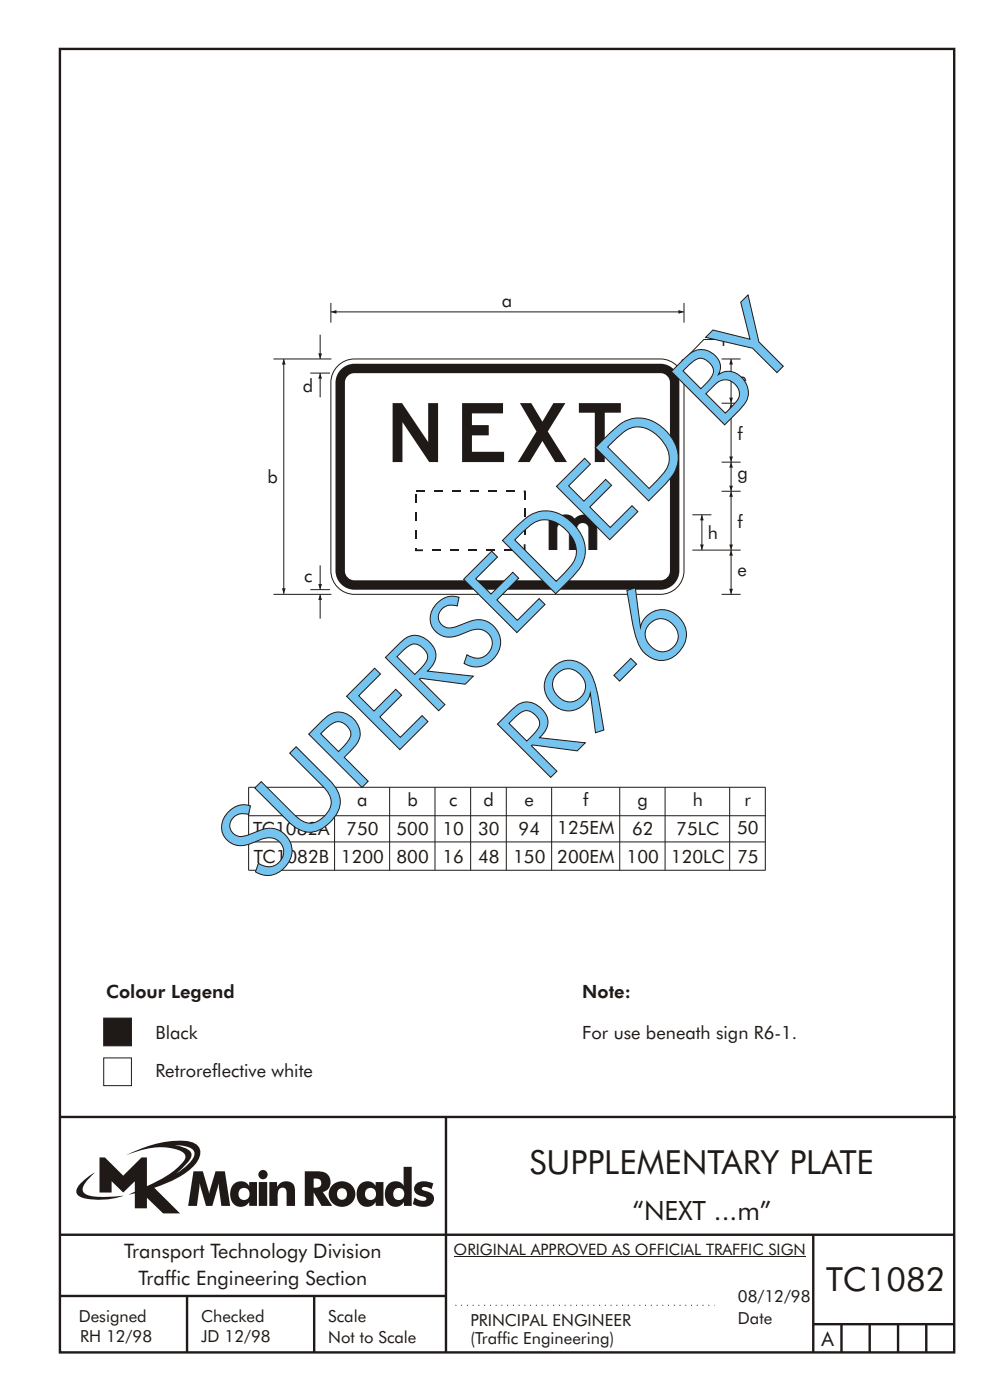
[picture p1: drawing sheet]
<svg xmlns="http://www.w3.org/2000/svg" width="210mm" height="297mm" viewBox="0 0 210 297" stroke-linecap="round" stroke-linejoin="round" font-family="sans-serif">
<path d="M12.7 237.3h190.3M94.7 237.2v50.1M12.7 262.3h190.1M12.7 275.3h82M39.7 275.3v12M66.7 275.3v12M172.7 262.3v25M172.7 281.3h30M178.7 281.3v6M184.7 281.3v6M190.7 281.3v6M196.7 281.3v6" fill="none" stroke="#1f1a17" stroke-width=".51"/>
<path d="M96.7 277.3h55" fill="none" stroke="#1f1a17" stroke-width=".21" stroke-dasharray=".2 1" stroke-linecap="butt"/>
<path d="M37.1 243.2a5.8 5.8 0 0 1 3.9 1.1 1.58 1.58 0 0 1-.2 2.1l-1.1 1.2-2.3 1.7 .9-.8a6.5 6.5 0 0 0 2.4-3.2 2.43 2.43 0 0 0-2.2-1.7zM21.1 245.9v7.4h2.6v-2.4l2.5 2.4 2.4-2.4v2.2l-1.3 .7 1.3-.3v3.2h2.6v-2.3l3.4 3.4h3.6l-5.4-5.5a20.1 20.1 0 0 0 8.6-4.9 3.1 3.1 0 0 0 .8-3.8 3.8 3.8 0 0 0-3.1-1.3 25.1 25.1 0 0 0-12.4 3.1 16.1 16.1 0 0 1 11.2-1.1 1.56 1.56 0 0 1 1.4 1.9 17.9 17.9 0 0 1-8.1 5.8v-6.1h-1.1l-3.9 3.8-3.9-3.8zM17.2 251.3a1.82 1.82 0 0 0-.6 2.6 9.9 9.9 0 0 0 5.8 .9l1.9-.3 2-.5a22.2 22.2 0 0 1-7.7-.1 1.33 1.33 0 0 1-.7-2.2l.9-1.3 1.3-1.3-1.4 .9zM66.6 250.4a1.13 1.13 0 0 1 1.2 .1 1.13 1.13 0 0 1 .4 1.2 1.26 1.26 0 0 1-1.6 .6zM64.7 248.8v7.4h1.9v-2.9l1.7 2.9h2.3l-2-3a2.25 2.25 0 0 0 1.5-2.7 2.25 2.25 0 0 0-2.6-1.7zM69.9 253.7a2.8 2.8 0 0 0 5.6 0 2.8 2.8 0 0 0-5.6 0zM72 252.6a1.15 1.15 0 0 1 1.7 1 1.15 1.15 0 0 1-1.7 1 1.46 1.46 0 0 1 0-2zM76.6 251.5a3.2 3.2 0 0 0 .3 4.6 2.13 2.13 0 0 0 2.9-.8v.9h1.6v-5.1h-1.6v.8a2.07 2.07 0 0 0-3.2-.4zM78 252.6a1.23 1.23 0 0 1 1.6 .3 1.23 1.23 0 0 1-.2 1.7 1.23 1.23 0 0 1-1.7-.2 1.55 1.55 0 0 1 .3-1.8zM85.7 247.9l.1 4a2.16 2.16 0 0 0-2.4-.9 2.16 2.16 0 0 0-1.6 2 2.52 2.52 0 0 0 2.7 3.3 2.11 2.11 0 0 0 1.3-1v.9h1.6v-8.3zM84 252.6a1.24 1.24 0 0 1 1.9 1 1.24 1.24 0 0 1-1.9 1.1 1.47 1.47 0 0 1 0-2.1zM88.5 251.4a1.52 1.52 0 0 0-.5 1.7 1.52 1.52 0 0 0 1.5 1 .82 .82 0 0 1 1 .7 2.07 2.07 0 0 1-2.4-.4l-.4 1.3a3.8 3.8 0 0 0 3.9 .2 1.56 1.56 0 0 0 .5-1.7 1.56 1.56 0 0 0-1.4-1.1 1.25 1.25 0 0 1-1.1-.6 1.21 1.21 0 0 1 1.7-.1l.4 .2 .3-1.2a3.7 3.7 0 0 0-3.5 0zM41.1 248.8l-1.1 7.4h1.8l.6-4.9 1.4 4.9h1.3l1.3-4.9 .6 4.9h1.9l-1.1-7.4h-2l-1.4 4.8-1.3-4.8zM49.7 251.5a3.2 3.2 0 0 0 .4 4.6 2.13 2.13 0 0 0 2.8-.8v.9h1.7v-5.1h-1.7v.8a2.07 2.07 0 0 0-3.2-.4zM51.1 252.6a1.23 1.23 0 0 1 1.7 .3 1.23 1.23 0 0 1-.3 1.7 1.23 1.23 0 0 1-1.6-.2 1.55 1.55 0 0 1 .2-1.8zM55 251.1v5.1h1.7v-5.1zM54.9 249.5a.99 .99 0 0 0 1.9 0 .99 .99 0 0 0-1.9 0zM57.2 251.1v5.1h1.8a5.4 5.4 0 0 1 .3-3.6 .91 .91 0 0 1 1.1-.2 .91 .91 0 0 1 .5 1v2.8h1.8v-2.9a2 2 0 0 0-1.4-2.4 2 2 0 0 0-2.5 1.2v-1z" fill-rule="evenodd" fill="#1f1a17"/>
<path d="M22 216.3h5.9v5.9h-5.9z" fill-rule="evenodd" fill="#1f1a17" stroke="#1f1a17" stroke-width=".21"/>
<path d="M22 224.7h5.9v5.9h-5.9z" fill-rule="evenodd" fill="#fff" stroke="#1f1a17" stroke-width=".21"/>
<path d="M96.3 267h74.8" fill="none" stroke="#1f1a17" stroke-width=".21"/>
<path d="M12.7 10.4h190v276.9h-190z" fill="none" stroke="#1f1a17" stroke-width=".51"/>
<path d="M71.5 78a5 5 0 0 1 3.8-1.7h65a5 5 0 0 1 5 5v39.9a5 5 0 0 1-5 5.1h-65a5 5 0 0 1-5-5.1v-39.9a5 5 0 0 1 1.2-3.3z" fill-rule="evenodd" fill="#fff" stroke="#1f1a17" stroke-width=".21"/>
<path d="M72.4 78.5a4 4 0 0 1 2.9-1.2h65a4 4 0 0 1 4 4v39.9a4 4 0 0 1-4 4.1h-65a4 4 0 0 1-4-4.1v-39.9a4 4 0 0 1 1.1-2.8z" fill-rule="evenodd" fill="#1f1a17"/>
<path d="M73.8 79.9l.9-.6h.6h65a2.01 2.01 0 0 1 2 2v40a2.01 2.01 0 0 1-2 2h-65a2.01 2.01 0 0 1-2-2v-40v-.6z" fill-rule="evenodd" fill="#fff"/>
<g fill="#1f1a17">
<path d="M88.4 104.2h1.9v.4h-1.9z"/>
<path d="M92.2 104.2h1.9v.4h-1.9z"/>
<path d="M96 104.2h1.9v.4h-1.9z"/>
<path d="M99.8 104.2h1.9v.4h-1.9z"/>
<path d="M103.6 104.2h1.9v.4h-1.9z"/>
<path d="M107.4 104.2h1.9v.4h-1.9z"/>
<path d="M111.2 104.2l.4 .2-.2-.2h.2v.2l-.4 .2z"/>
<path d="M111.2 104.4h.4v1.7h-.4z"/>
<path d="M111.2 108h.4v1.9h-.4z"/>
<path d="M111.2 111.8h.4v1.9h-.4z"/>
<path d="M111.2 115.6h.4v1.3l-.2 .2 .2-.2v.2l-.4-.2z"/>
<path d="M110.8 116.7h.6v.4h-.6z"/>
<path d="M107 116.7h1.9v.4h-1.9z"/>
<path d="M103.2 116.7h1.9v.4h-1.9z"/>
<path d="M99.4 116.7h1.9v.4h-1.9z"/>
<path d="M95.5 116.7h1.9v.4h-1.9z"/>
<path d="M91.7 116.7h1.9v.4h-1.9z"/>
<path d="M88.2 116.9l.2-.2h1.4v.4h-1.4l-.2-.2 .2 .2h-.2z"/>
<path d="M88.2 116.4h.4v.5h-.4z"/>
<path d="M88.2 112.6h.4v1.9h-.4z"/>
<path d="M88.2 108.8h.4v1.9h-.4z"/>
<path d="M88.2 105h.4v1.9h-.4z"/>
</g>
<path d="M155.3 116.9v9.4" fill="none" stroke="#1f1a17" stroke-width=".21"/>
<g fill="#1f1a17">
<path d="M155.3 116.9l.4 1.1h-.8l.4-1.1 .4 1.1z" fill-rule="evenodd"/>
<path d="M154.9 125.1h.8l-.4 1.2 .4-1.2-.4 1.2z" fill-rule="evenodd"/>
</g>
<path d="M155.3 104.4v12.5" fill="none" stroke="#1f1a17" stroke-width=".21"/>
<g fill="#1f1a17">
<path d="M155.3 104.4l.4 1.1h-.8l.4-1.1 .4 1.1z" fill-rule="evenodd"/>
<path d="M154.9 115.7h.8l-.4 1.2 .4-1.2-.4 1.2z" fill-rule="evenodd"/>
</g>
<path d="M149.1 109.4v7.5" fill="none" stroke="#1f1a17" stroke-width=".21"/>
<g fill="#1f1a17">
<path d="M149.1 109.4l.4 1.1h-.8l.4-1.1 .4 1.1z" fill-rule="evenodd"/>
<path d="M148.7 115.7h.8l-.4 1.2 .4-1.2-.4 1.2z" fill-rule="evenodd"/>
</g>
<path d="M155.3 85.7v12.5" fill="none" stroke="#1f1a17" stroke-width=".21"/>
<g fill="#1f1a17">
<path d="M155.3 85.7l.4 1.1h-.8l.4-1.1 .4 1.1z" fill-rule="evenodd"/>
<path d="M154.9 97h.8l-.4 1.2 .4-1.2-.4 1.2z" fill-rule="evenodd"/>
</g>
<path d="M155.3 98.2v6.2" fill="none" stroke="#1f1a17" stroke-width=".21"/>
<g fill="#1f1a17">
<path d="M155.3 98.2l.4 1.1h-.8l.4-1.1 .4 1.1z" fill-rule="evenodd"/>
<path d="M154.9 103.2h.8l-.4 1.2 .4-1.2-.4 1.2z" fill-rule="evenodd"/>
</g>
<path d="M155.3 76.3v9.4" fill="none" stroke="#1f1a17" stroke-width=".21"/>
<g fill="#1f1a17">
<path d="M155.3 76.3l.4 1.1h-.8l.4-1.1 .4 1.1z" fill-rule="evenodd"/>
<path d="M154.9 84.5h.8l-.4 1.2 .4-1.2-.4 1.2z" fill-rule="evenodd"/>
</g>
<path d="M70.3 66.3h75" fill="none" stroke="#1f1a17" stroke-width=".21"/>
<g fill="#1f1a17">
<path d="M144.1 65.9l1.2 .4-1.2 .3 1.2-.3-1.2 .3z" fill-rule="evenodd"/>
<path d="M70.3 66.3l1.2-.4v.7z" fill-rule="evenodd"/>
</g>
<path d="M152.5 72.1h-3l-5.1 5.3" fill="none" stroke="#1f1a17" stroke-width=".21"/>
<path d="M144.9 76.3l.6 .5-1.1 .6z" fill-rule="evenodd" fill="#1f1a17"/>
<g fill="none" stroke="#1f1a17" stroke-width=".21">
<path d="M58.1 76.3h12.3M65.9 79.3h4.2M68 79.3v5.1M70.3 64.3v4.2M145.3 64.3v4.2M153.2 76.3h4.1M153.2 85.7h4.1M153.2 98.2h4.1M147.1 116.9h10.2M147.1 109.4h4M153.2 104.4h4.1M58.1 126.3h12.3"/>
<path d="M65.9 125.3h4.2M153.2 126.3h4.1"/>
</g>
<path d="M68 79.3l.4 1.1h-.8z" fill-rule="evenodd" fill="#1f1a17"/>
<path d="M68 120.1v5.2" fill="none" stroke="#1f1a17" stroke-width=".21"/>
<path d="M67.6 124.1h.8l-.4 1.2 .4-1.2-.4 1.2z" fill-rule="evenodd" fill="#1f1a17"/>
<path d="M68 71.1v5.2" fill="none" stroke="#1f1a17" stroke-width=".21"/>
<path d="M67.6 75.1h.8l-.4 1.2 .4-1.2-.4 1.2z" fill-rule="evenodd" fill="#1f1a17"/>
<path d="M60.3 76.3v49.9" fill="none" stroke="#1f1a17" stroke-width=".21"/>
<g fill="#1f1a17">
<path d="M60.3 76.3l.4 1.1h-.8l.4-1.1 .4 1.1z" fill-rule="evenodd"/>
<path d="M59.9 125h.8l-.4 1.2 .4-1.2-.4 1.2z" fill-rule="evenodd"/>
</g>
<path d="M68 126.3v5.1" fill="none" stroke="#1f1a17" stroke-width=".21"/>
<path d="M68 126.3l.4 1.1h-.8z" fill-rule="evenodd" fill="#1f1a17"/>
<g fill="none" stroke="#1f1a17" stroke-width=".21">
<path d="M52.8 173.3h109.8M52.9 178.8h109.7M71.1 167.2v17.7M82.8 167.2v17.7M92.4 167.2v17.7M100 167.2v17.7M107.5 167.2v17.7M117.2 167.2v17.7M131.6 167.2v17.7M141.3 167.2v17.7M155 167.2v17.7M162.5 167.2v17.7"/>
<path d="M162.6 167.2h-109.8v17.7h109.8"/>
</g>
<g font-size="22.4" fill="#1f1a17">
<text x="115.6" y="166.5" transform="rotate(-45 115.6 166.5)">R9-6</text>
<text x="56" y="188.2" transform="rotate(-45 56 188.2)">SUPERSEDED BY</text>
</g>
<text font-size="12.5" fill="#1f1a17" x="83.4" y="98.2">NEXT</text>
<text font-size="7.5" fill="#1f1a17" x="116.5" y="116.9">m</text>
<g font-size="7.1" fill="#1f1a17">
<text x="112.5" y="249.5">SUPPLEMENTARY PLATE</text>
<text x="175.4" y="274.3">TC1082</text>
</g>
<text font-size="5.6" fill="#1f1a17" x="134.3" y="259.2">“NEXT ...m”</text>
<g font-size="4.2" fill="#1f1a17">
<text x="26.4" y="267.3">Transport Technology Division</text>
<text x="29.4" y="272.9">Traffic Engineering Section</text>
<text x="174.4" y="285.8">A</text>
</g>
<g font-size="3.9" fill="#1f1a17">
<text x="106.5" y="65.2">a</text>
<text x="153.3" y="73.4">r</text>
<text x="64.3" y="83.3">d</text>
<text x="156.6" y="81.8">e</text>
<text x="156.6" y="93.4">f</text>
<text x="156.6" y="101.7">g</text>
<text x="56.8" y="102.6">b</text>
<text x="156.6" y="112.1">f</text>
<text x="150.3" y="114.6">h</text>
<text x="64.6" y="123.5">c</text>
<text x="156.6" y="122.4">e</text>
<text x="75.9" y="171.2">a</text>
<text x="86.5" y="171.2">b</text>
<text x="95.4" y="171.2">c</text>
<text x="102.7" y="171.2">d</text>
<text x="111.4" y="171.2">e</text>
<text x="123.9" y="171.2">f</text>
<text x="135.4" y="171.2">g</text>
<text x="147.1" y="171.2">h</text>
<text x="158.2" y="171.2">r</text>
<text x="53.8" y="177.3">TC1082A</text>
<text x="73.6" y="177.3">750</text>
<text x="84.2" y="177.3">500</text>
<text x="94" y="177.3">10</text>
<text x="101.5" y="177.3">30</text>
<text x="110.1" y="177.3">94</text>
<text x="118.4" y="177.3">125EM</text>
<text x="134.2" y="177.3">62</text>
<text x="143.6" y="177.3">75LC</text>
<text x="156.5" y="177.3">50</text>
<text x="53.9" y="183.3">TC1082B</text>
<text x="72.4" y="183.3">1200</text>
<text x="84.2" y="183.3">800</text>
<text x="94" y="183.3">16</text>
<text x="101.5" y="183.3">48</text>
<text x="109" y="183.3">150</text>
<text x="118.4" y="183.3">200EM</text>
<text x="133.1" y="183.3">100</text>
<text x="142.5" y="183.3">120LC</text>
<text x="156.5" y="183.3">75</text>
<text x="22.5" y="212">Colour Legend</text>
<text x="123.7" y="212">Note:</text>
<text x="33" y="220.6">Black</text>
<text x="123.7" y="220.6">For use beneath sign R6-1.</text>
<text x="33" y="228.7">Retroreflective white</text>
</g>
<g font-size="3.5" fill="#1f1a17">
<text x="16.7" y="280.7">Designed</text>
<text x="42.7" y="280.7">Checked</text>
<text x="69.7" y="280.7">Scale</text>
<text x="99.9" y="281.7">PRINCIPAL ENGINEER</text>
<text x="156.7" y="281.3">Date</text>
<text x="156.7" y="276.5">08/12/98</text>
<text x="17" y="285.1">RH 12/98</text>
<text x="42.7" y="285.1">JD 12/98</text>
<text x="69.7" y="285.3">Not to Scale</text>
<text x="99.9" y="285.4">(Traffic Engineering)</text>
</g>
<text font-size="3.4" fill="#1f1a17" x="96.3" y="266.6">ORIGINAL APPROVED AS OFFICIAL TRAFFIC SIGN</text>
</svg>
